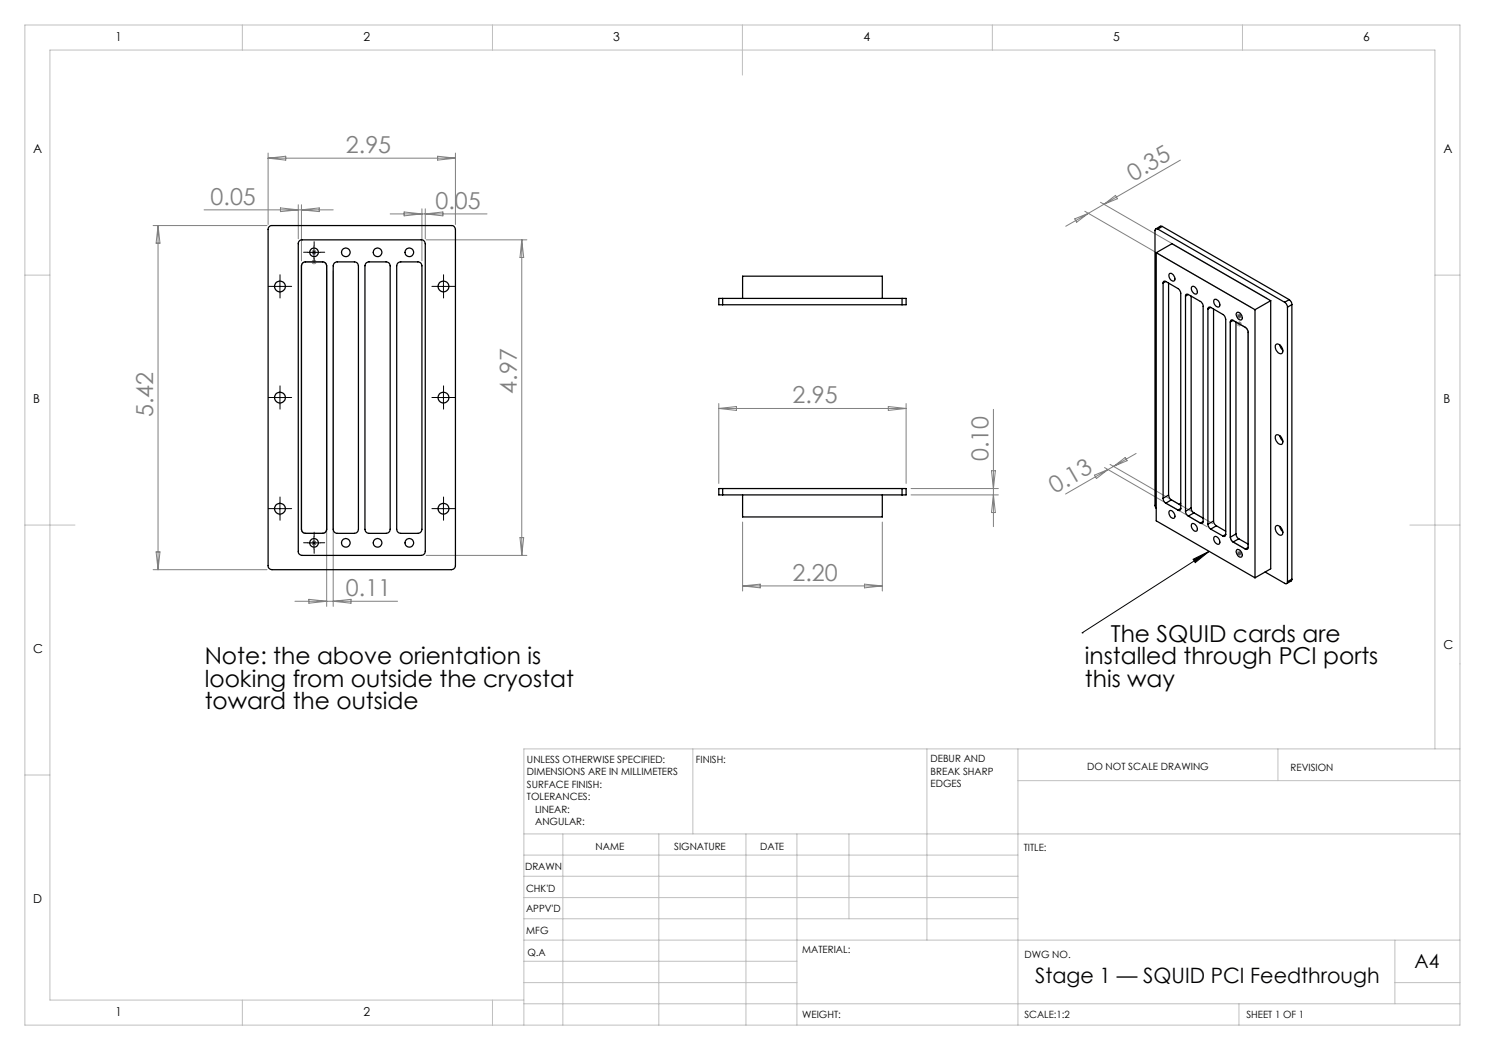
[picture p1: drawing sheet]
<svg xmlns="http://www.w3.org/2000/svg" width="297mm" height="210mm" viewBox="0 0 297 210" stroke-linecap="round" stroke-linejoin="round" font-family="sans-serif">
<g fill="none" stroke="#00f" stroke-width=".2">
<path d="M62.3 50.5h1M62.4 50.1l.8 .7M62.8 50v1M63.2 50.1l-.8 .7M247.3 63.2h1.1M247.5 62.9l.7 .7M247.9 62.7v1M248.2 62.9l-.7 .7M62.3 108.6h1M62.4 108.2l.8 .7M62.8 108.1v1M63.2 108.2l-.8 .7"/>
<path d="M247.3 110.7h1.1M247.5 110.3l.7 .7M247.9 110.2v1M248.2 110.3l-.7 .7"/>
</g>
<g fill="none" stroke="#000" stroke-width=".2">
<path d="M54.8 57.3h2.4M56 56v2.6M61.6 50.5h2.5M62.8 49.2v2.5M87.5 57.3h2.4M88.7 56v2.6M54.8 79.5h2.4M56 78.3v2.5M87.5 79.5h2.4M88.7 78.3v2.5M54.8 101.7h2.4M56 100.5v2.5"/>
<path d="M61.6 108.6h2.5M62.8 107.3v2.5M87.5 101.7h2.4M88.7 100.5v2.5M238.6 111.9l3.2-1.6-2.8 2.2zM241.8 110.3l-25.4 16.3M216.4 126.6h.1"/>
</g>
<g fill="none" stroke="#808080" stroke-width=".2">
<path d="M53.6 30.6v14.3M53.6 31.6h37.5M53.6 31.6l3.5-.4v.8zM87.5 31.2l3.6 .4-3.6 .4zM91.1 30.6v14.3M236.1 32l-15.3 8.8M30.6 45.1h22.8M31.6 45.1v68.8M31.6 45.1l.4 3.5h-.8zM40.8 42h25.8M56.1 41.6l3.6 .4-3.6 .3zM59.7 40.9v6.9"/>
<path d="M60.3 40.9v11.3M60.3 42l3.6-.4v.7zM62.3 52.4h1M62.4 52l.8 .7M62.8 51.9v1M63.2 52l-.8 .7M65.3 54.2v67.1M66.6 54.2v67.1M78 42.8h19.4M80.8 42.4l3.6 .4-3.6 .4zM84.4 41.8v10.4M85.1 41.8v6"/>
<path d="M85.1 42.8l3.5-.4v.8zM85.2 48h20.2M104.4 48v63.1M104.4 48l.3 3.5h-.7zM214.9 43.8l2.8-1.1-2.4 1.7zM217 42.3l33.3 19.2M217.7 42.7l-4.6 2.6M220.1 40.5l33.3 19.2M220.8 40.8l-3.1 1.9M220.8 40.8l2.3-1.7 .4 .6zM247.3 64.8h1.1M247.5 64.4l.7 .7"/>
<path d="M247.9 64.3v1M248.2 64.4l-.7 .7M143.8 80.7v16M143.8 81.7h37.4M143.8 81.7l3.5-.4v.8zM177.7 81.3l3.5 .4-3.5 .4zM181.2 80.7v16M182.2 97.7h17.5M182.2 99h17.5M198.3 94.1h.8l-.4 3.6zM198.7 81.9v23.4M198.7 99l.4 3.5h-.8z"/>
<path d="M218.9 95l2.7-1.1-2.3 1.8zM220.9 93.5l20.5 11.9M221.6 93.9l-8.5 4.9M222 92.9l20.6 11.8M222.7 93.3l-1.1 .6M222.7 93.3l2.3-1.8 .4 .6zM227.2 90.7l-4.5 2.6M30.6 113.9h22.8M31.2 110.4h.8l-.4 3.5zM61.8 119.9l3.5 .4-3.5 .3zM85.2 111.1h20.2M104 107.5h.7l-.3 3.6z"/>
<path d="M148.5 104.4v13.8M148.5 117.2h28M148.5 117.2l3.5-.4v.8zM172.9 116.8l3.6 .4-3.6 .4zM176.5 104.4v13.8M59 120.3h20.5M66.6 120.3l3.6-.4v.7z"/>
</g>
<path d="M60.6 52.6l.4-.2h3.5a.78 .78 0 0 1 .8 .8v52.7a.84 .84 0 0 1-.8 .8h-3.4a.78 .78 0 0 1-.8-.8v-52.7zM246.2 64.1l.4-.1 2.5 1.5 .5 .8v43.2a.35 .35 0 0 1-.2 .3 .35 .35 0 0 1-.3 0l-2.5-1.4-.4-.5-.1-.5v-43z" fill="none" stroke="#808080" stroke-width=".25"/>
<g fill="none" stroke="#000" stroke-width=".2" stroke-dasharray="15.2 1.3 1.3 1.3">
<path d="M54.8 57.3h-1.1M56 56v-1.1M56 58.5v1.1M57.3 57.3h1M61.6 50.4h-.9M62.8 49.2v-.9M62.8 51.7v.9M64.1 50.4h.8M87.5 57.3h-1.1M88.7 56v-1.1M88.7 58.5v1.1M90 57.3h1"/>
<path d="M54.8 79.5h-1.1M56 78.3v-1.1M57.3 79.5h1M87.5 79.5h-1.1M88.7 78.3v-1.1M90 79.5h1M56 80.8v1M88.7 80.8v1M54.8 101.7h-1.1M56 100.5v-1.1M56 103v1.1M57.3 101.7h1"/>
<path d="M61.6 108.6h-.9M62.8 107.3v-.9M62.8 109.8v.9M64.1 108.6h.8M87.5 101.7h-1.1M88.7 100.5v-1.1M88.7 103v1.1M90 101.7h1"/>
</g>
<g fill="none" stroke="#c0c0c0" stroke-width=".2">
<path d="M5 5h287v200h-287zM48.5 5v5M98.5 5v5M148.5 5v10M198.5 5v5M248.5 5v5M5 55h5M287 55h5M5 105h10M282 105h10M5 155h5M138.6 149.8v17"/>
<path d="M185.4 149.8v38.2M203.6 149.8v55.2M203.6 156.1h88.4M255.6 149.8v6.3M287 149.8v-139.8h-277v190h94.8M292 149.8h-187.2v55.2M104.8 166.8h187.2M104.8 179.5h98.8M104.8 175.3h98.8M104.8 171h98.8M112.6 166.8v38.2M131.8 166.8v38.2"/>
<path d="M149.2 166.8v38.2M159.4 166.8v38.2M169.8 166.8v17M104.8 183.8h98.8M104.8 196.5h54.6M104.8 192.3h54.6M104.8 188h187.2M279 196.5h13M279 188v12.8M48.5 200v5M98.5 200v5M104.8 200.8h187.2"/>
<path d="M247.8 200.8v4.2"/>
</g>
<path d="M238.6 111.9l3.2-1.6-2.8 2.2z" fill="#000"/>
<g fill="none" stroke="#000" stroke-width=".25">
<path d="M53.8 45.3l.5-.2h36a.78 .78 0 0 1 .8 .8v67.2a.85 .85 0 0 1-.8 .8h-35.9a.78 .78 0 0 1-.8-.8v-67.4zM59.9 48.2l.4-.2h23.9a.78 .78 0 0 1 .9 .7v61.6a.85 .85 0 0 1-.9 .8h-23.8a.78 .78 0 0 1-.7-.8v-61.7zM60.5 52.6l.4-.2h3.6a.78 .78 0 0 1 .8 .8v52.7a.85 .85 0 0 1-.8 .8h-3.4a.85 .85 0 0 1-.8-.8v-52.7zM66.9 52.6l.4-.2h3.6a.78 .78 0 0 1 .8 .8v52.7a.85 .85 0 0 1-.8 .8h-3.4a.85 .85 0 0 1-.9-.8v-52.7zM73.2 52.6l.4-.2h3.6a.78 .78 0 0 1 .8 .8v52.7a.85 .85 0 0 1-.8 .8h-3.4a.85 .85 0 0 1-.8-.8v-52.7zM79.6 52.6l.4-.2h3.6a.78 .78 0 0 1 .8 .8v52.7a.85 .85 0 0 1-.8 .8h-3.4a.85 .85 0 0 1-.9-.8v-52.7zM144.5 59.7h-.7v1.3h.7M144.5 59.7v1.3M144.5 59.7h35.9M148.5 59.7v-4.5h28v4.5M180.4 59.7h.8v1.3h-.8M180.4 59.7v1.3"/>
<path d="M231.2 50.5l3.2-1.8 19.7 11.4M231.2 50.5v53.7l19.8 11.4M231.2 50.5l19.8 11.4M231.6 45.8a.35 .35 0 0 0-.4 0 .35 .35 0 0 0-.2 .3v55.1l.2 .5M231.6 45.8l25.3 14.7M232.4 45.3h-.3l-.9 .5M232.4 45.3l-.8 .5M232.4 45.3l25.4 14.6M232.6 56.6v43.1M233.2 56.3l2.5 1.5 .4 .8v43.1M233.2 56.3a.32 .32 0 0 0-.4 0 .32 .32 0 0 0-.2 .3M233.2 56.3l-.6 .3"/>
<path d="M233.7 56.6v42.4M233.9 54.7a.94 .94 0 0 1 .9 .5 .94 .94 0 0 1 0 1 1.03 1.03 0 0 1-.9-1.5zM237.1 59.2v43.1M237.7 58.9l2.4 1.4a1.11 1.11 0 0 1 .5 1v43M237.7 58.9a.34 .34 0 0 0-.4 0 .34 .34 0 0 0-.2 .3M237.7 58.9l-.6 .3M238.2 59.2v42.4M238.4 57.4a.94 .94 0 0 1 1.1 1.2 .54 .54 0 0 1-.6 .2 .54 .54 0 0 1-.4-.5l-.2-.5zM242.9 59.9a.91 .91 0 0 1 .9 .5 .91 .91 0 0 1-.1 1 1.08 1.08 0 0 1-.8-1.5zM257.8 59.9l.4 .5 .2 .5M257.8 59.9l-.9 .6M144.5 61h35.9"/>
<path d="M241.6 61.8v43M242.1 61.5l2.6 1.5 .4 .8v43.1M242.1 61.5a.35 .35 0 0 0-.3-.1 .35 .35 0 0 0-.2 .4M242.1 61.5l-.5 .3M242.7 61.8v42.4M246.1 64.4v43M246.6 64.1l2.6 1.4 .4 .8v43.2M246.6 64.1a.33 .33 0 0 0-.4-.1 .33 .33 0 0 0-.1 .4M246.6 64.1l-.5 .3M247.2 64.4v42.4M247.4 62.5a.91 .91 0 0 1 1 1.2 .51 .51 0 0 1-.5 .3 .51 .51 0 0 1-.4-.5l-.3-.5zM251 61.9v53.7"/>
<path d="M254.1 60.1v53.7l-3.1 1.8M254.1 60.1l-3.1 1.8M255.2 68.9a1.15 1.15 0 0 1 1.4 1.3 .56 .56 0 0 1-.5 .6 .56 .56 0 0 1-.6-.4 1.2 1.2 0 0 1-.3-1.5zM256 69l.2 .7 .3 .3M256.9 60.5l.3 .2 .3 .7M257.5 61.4v54.9M258.4 60.9l-.9 .5M258.4 60.9v54.9M144.5 97.7h-.7v1.3h.7M144.5 97.7v1.3M144.5 99h35.9M144.5 97.7h35.9"/>
<path d="M148.5 99v4.4h28v-4.4M180.4 97.7h.8v1.3h-.8M180.4 97.7v1.3M232.6 99.7l.2 .5 .4 .4M233.7 99l.2 .6 .4 .4M233.7 99l-1.1 .7M234.3 100l-1.1 .6M234.3 100l1.8 1.1M255.2 87a1.19 1.19 0 0 1 1.1 .6 1.19 1.19 0 0 1 0 1.3 1.35 1.35 0 0 1-1.1-1.9zM256 87.2l.5 1M233.2 100.6l2.4 1.4M233.9 102.2a.98 .98 0 0 1 1.1 1.2 .53 .53 0 0 1-.6 .3 .53 .53 0 0 1-.4-.5l-.2-.6z"/>
<path d="M236.1 101.7a.33 .33 0 0 1-.1 .4 .33 .33 0 0 1-.4-.1M236.1 100.7l-.3 .2M236.1 101.7l-.5 .3M237.1 102.3l.1 .5 .5 .4M237.7 103.2l2.4 1.4M238.2 101.6a1.11 1.11 0 0 0 .6 1M238.2 101.6l-1.1 .7M238.4 104.8a.99 .99 0 0 1 .9 1.4 1.03 1.03 0 0 1-.9-1.4zM238.8 102.6l-1.1 .6M238.8 102.6l1.8 1M240.6 104.3a.34 .34 0 0 1-.1 .4 .34 .34 0 0 1-.4-.1M240.6 104.3l-.5 .3"/>
<path d="M241.6 104.8l.2 .7 .3 .3M242.1 105.8l2.5 1.4M242.7 104.2l.2 .6 .4 .4M242.7 104.2l-1.1 .6M242.9 107.4a.91 .91 0 0 1 .9 .4 .91 .91 0 0 1-.1 1.1 1.08 1.08 0 0 1-.8-1.5zM243.3 105.2l-1.2 .6M243.3 105.2l1.8 1M245.1 106.9a.33 .33 0 0 1-.1 .4 .33 .33 0 0 1-.4-.1M245.1 106.9l-.5 .3M246.1 107.4l.2 .7 .3 .3M246.6 108.4l2.5 1.4M247.2 106.8l.2 .7 .4 .3"/>
<path d="M247.2 106.8l-1.1 .6M247.4 110a.96 .96 0 0 1 .9 .4 .96 .96 0 0 1 0 1 1.03 1.03 0 0 1-.9-1.4zM247.8 107.8l-1.2 .6M247.8 107.8l1.8 1M249.6 109.5a.35 .35 0 0 1-.1 .3 .35 .35 0 0 1-.4 0M249.6 109.5l-.5 .3M253 114.4l3.9 2.3a.33 .33 0 0 0 .4 0 .33 .33 0 0 0 .2-.4M255.2 105.2a1.15 1.15 0 0 1 1.4 1.3 .56 .56 0 0 1-.5 .6 .56 .56 0 0 1-.6-.4 1.2 1.2 0 0 1-.3-1.5zM256 105.3l.2 .7 .3 .3M258.4 115.8l-.2 .4-.9 .5M258.4 115.8l-.9 .5"/>
<circle cx="56" cy="57.3" r="1.07"/>
<circle cx="62.8" cy="50.5" r=".86"/>
<circle cx="69.2" cy="50.5" r=".86"/>
<circle cx="75.5" cy="50.5" r=".86"/>
<circle cx="81.9" cy="50.5" r=".86"/>
<circle cx="88.7" cy="57.3" r="1.07"/>
<circle cx="56" cy="79.5" r="1.07"/>
<circle cx="88.7" cy="79.5" r="1.07"/>
<circle cx="56" cy="101.7" r="1.07"/>
<circle cx="62.8" cy="108.6" r=".86"/>
<circle cx="69.2" cy="108.6" r=".86"/>
<circle cx="75.5" cy="108.6" r=".86"/>
<circle cx="81.9" cy="108.6" r=".86"/>
<circle cx="88.7" cy="101.7" r="1.07"/>
</g>
<g font-size="4.7" fill="#808080">
<text x="69.2" y="30.6">2.95</text>
<text x="42.1" y="40.9">0.05</text>
<text x="87.1" y="41.7">0.05</text>
<text x="226.6" y="36.3" transform="rotate(-30 226.6 36.3)">0.35</text>
<text x="30.6" y="83.5" transform="rotate(-90 30.6 83.5)">5.42</text>
<text x="103.4" y="78.7" transform="rotate(-90 103.4 78.7)">4.97</text>
<text x="158.5" y="80.7">2.95</text>
<text x="197.7" y="92.2" transform="rotate(-90 197.7 92.2)">0.10</text>
<text x="211" y="98.9" transform="rotate(-30 211 98.9)">0.13</text>
<text x="69.2" y="119.2">0.11</text>
<text x="158.5" y="116.2">2.20</text>
</g>
<g font-size="4.7">
<text x="222.2" y="128.3">The SQUID cards are</text>
<text x="40.9" y="132.8">Note: the above orientation is</text>
<text x="40.9" y="137.3">looking from outside the cryostat</text>
<text x="217" y="132.9">installed through PCI ports</text>
<text x="217" y="137.4">this way</text>
<text x="40.9" y="141.8">toward the outside</text>
</g>
<text font-size="4.2" x="207" y="196.7">Stage 1 — SQUID PCI Feedthrough</text>
<text font-size="3.9" x="282.9" y="193.6">A4</text>
<g font-size="2.5">
<text x="23.1" y="8.2">1</text>
<text x="72.7" y="8.2">2</text>
<text x="122.7" y="8.2">3</text>
<text x="172.7" y="8.2">4</text>
<text x="222.7" y="8.2">5</text>
<text x="272.7" y="8.2">6</text>
<text x="6.7" y="30.7">A</text>
<text x="288.7" y="30.7">A</text>
<text x="6.7" y="80.7">B</text>
<text x="288.7" y="80.7">B</text>
<text x="6.7" y="130.7">C</text>
<text x="288.7" y="129.7">C</text>
<text x="6.7" y="180.7">D</text>
<text x="23.1" y="203.2">1</text>
<text x="72.7" y="203.2">2</text>
</g>
<g font-size="2">
<text x="105.4" y="152.6">UNLESS OTHERWISE SPECIFIED:</text>
<text x="105.4" y="155.1">DIMENSIONS ARE IN MILLIMETERS</text>
<text x="139.2" y="152.6">FINISH:</text>
<text x="186.1" y="152.5">DEBUR AND</text>
<text x="186.1" y="155">BREAK SHARP</text>
<text x="217.4" y="154">DO NOT SCALE DRAWING</text>
<text x="258.1" y="154.2">REVISION</text>
<text x="105.4" y="157.6">SURFACE FINISH:</text>
<text x="105.4" y="160.1">TOLERANCES:</text>
<text x="186.1" y="157.5">EDGES</text>
<text x="107" y="162.6">LINEAR:</text>
<text x="107" y="165.1">ANGULAR:</text>
<text x="119.1" y="170">NAME</text>
<text x="134.8" y="169.9">SIGNATURE</text>
<text x="152" y="169.9">DATE</text>
<text x="204.8" y="170.2">TITLE:</text>
<text x="105" y="174.1">DRAWN</text>
<text x="105.2" y="178.3">CHK'D</text>
<text x="105.2" y="182.4">APPV'D</text>
<text x="105.3" y="186.8">MFG</text>
<text x="105.5" y="191.1">Q.A</text>
<text x="160.5" y="190.5">MATERIAL:</text>
<text x="204.9" y="191.6">DWG NO.</text>
<text x="160.4" y="203.5">WEIGHT:</text>
<text x="204.9" y="203.6">SCALE:1:2</text>
<text x="249.3" y="203.6">SHEET 1 OF 1</text>
</g>
</svg>
